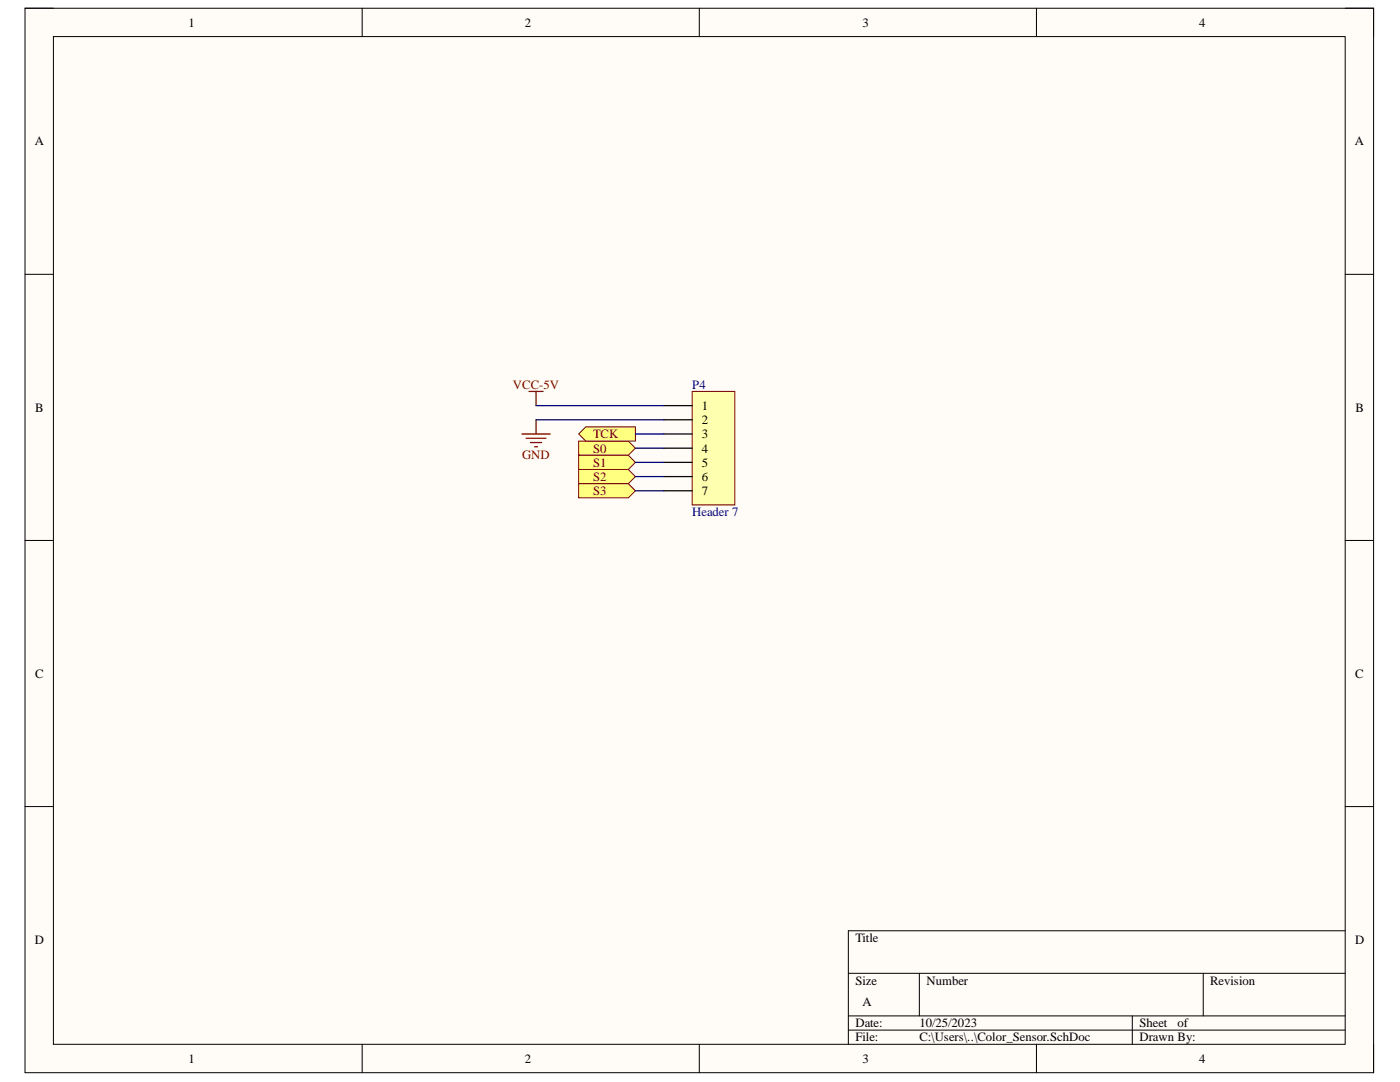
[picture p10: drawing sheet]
<svg xmlns="http://www.w3.org/2000/svg" width="279mm" height="216mm" viewBox="0 0 279 216" stroke-linecap="round" stroke-linejoin="round" font-family="sans-serif">
<path d="M5 1.6h269.1v212.4h-269.1z" fill-rule="evenodd" fill="#fffcf8"/>
<path d="M5 1.6h269.1v212.4h-269.1z" fill="none" stroke="#000" stroke-width=".2"/>
<path d="M10.7 7.3h257.8v201.1h-257.8z" fill-rule="evenodd" fill="#fffcf8"/>
<g fill="none" stroke="#000" stroke-width=".2">
<path d="M5 1.6h5.7M10.7 7.3h257.8v201.1h-257.8zM72.3 1.6v5.7M139.6 1.6v5.7M206.8 1.6v5.7M268.5 1.6h5.6v5.7M5 54.7h5.7M268.5 54.7h5.6M5 107.8h5.7M268.5 107.8h5.6M5 160.9h5.7M268.5 160.9h5.6"/>
<path d="M169.3 194.2h99.2M183.5 194.2v8.5M240.1 194.2v8.5M268.5 185.7h-99.2v22.7M72.3 208.4v5.6M139.6 208.4v5.6M169.3 202.7h99.2M169.3 205.5h99.2M206.8 208.4v5.6M226 202.7v5.7M274.1 208.4v5.6"/>
</g>
<path d="M105.6 78.1h2.8M107 78.1v2.8M104.1 86.6h5.7M105 87.4h4M105.8 88.3h2.3M106.7 89.1h.6M107 83.8v2.8" fill="none" stroke="#800000" stroke-width=".25"/>
<path d="M138.1 78.1h8.5v22.7h-8.5z" fill-rule="evenodd" fill="#ffffb0"/>
<path d="M138.1 78.1h8.5v22.7h-8.5z" fill="none" stroke="#800000" stroke-width=".2"/>
<path d="M132.5 80.9h5.6M132.5 83.8h5.6M132.5 86.6h5.6M132.5 89.4h5.6M132.5 92.3h5.6M132.5 95.1h5.6M132.5 97.9h5.6" fill="none" stroke="#000" stroke-width=".25"/>
<path d="M115.5 88h9.9l1.4 1.4-1.4 1.4h-9.9z" fill-rule="evenodd" fill="#ffff80"/>
<path d="M115.5 88h9.9l1.4 1.4-1.4 1.4h-9.9z" fill="none" stroke="#800000" stroke-width=".2"/>
<path d="M115.5 90.8h9.9l1.4 1.5-1.4 1.4h-9.9z" fill-rule="evenodd" fill="#ffff80"/>
<path d="M115.5 90.8h9.9l1.4 1.5-1.4 1.4h-9.9z" fill="none" stroke="#800000" stroke-width=".2"/>
<path d="M115.5 93.7h9.9l1.4 1.4-1.4 1.4h-9.9z" fill-rule="evenodd" fill="#ffff80"/>
<path d="M115.5 93.7h9.9l1.4 1.4-1.4 1.4h-9.9z" fill="none" stroke="#800000" stroke-width=".2"/>
<path d="M115.5 96.5h9.9l1.4 1.4-1.4 1.4h-9.9z" fill-rule="evenodd" fill="#ffff80"/>
<path d="M115.5 96.5h9.9l1.4 1.4-1.4 1.4h-9.9z" fill="none" stroke="#800000" stroke-width=".2"/>
<path d="M116.9 85.2h9.9v2.8h-9.9l-1.4-1.4z" fill-rule="evenodd" fill="#ffff80"/>
<path d="M116.9 85.2h9.9v2.8h-9.9l-1.4-1.4z" fill="none" stroke="#800000" stroke-width=".2"/>
<path d="M107 80.9h25.5M107 83.8h25.5M126.8 95.1h5.7M126.8 97.9h5.7M126.8 89.4h5.7M126.8 86.6h5.7M126.8 92.3h5.7" fill="none" stroke="#000080" stroke-width=".25"/>
<g font-size="2.5">
<text x="37.6" y="5.3">1</text>
<text x="104.7" y="5.3">2</text>
<text x="172.2" y="5.3">3</text>
<text x="239.3" y="5.3">4</text>
<text x="6.9" y="29">A</text>
<text x="270.4" y="29">A</text>
<text x="7" y="82.1">B</text>
<text x="140.1" y="81.8">1</text>
<text x="270.5" y="82.1">B</text>
<text x="140.1" y="84.7">2</text>
<text x="140.1" y="87.4">3</text>
<text x="140.1" y="90.3">4</text>
<text x="140.1" y="93.1">5</text>
<text x="140.1" y="96">6</text>
<text x="140.1" y="98.8">7</text>
<text x="7" y="135.2">C</text>
<text x="270.4" y="135.2">C</text>
<text x="6.9" y="188.3">D</text>
<text x="170.7" y="188">Title</text>
<text x="270.4" y="188.3">D</text>
<text x="170.7" y="196.5">Size</text>
<text x="184.9" y="196.5">Number</text>
<text x="241.5" y="196.5">Revision</text>
<text x="172.2" y="200.8">A</text>
<text x="170.7" y="205">Date:</text>
<text x="170.7" y="207.8">File:</text>
<text x="183.5" y="205">10/25/2023</text>
<text x="183.5" y="207.8">C:\Users\..\Color_Sensor.SchDoc</text>
<text x="227.4" y="205">Sheet</text>
<text x="227.4" y="207.8">Drawn By:</text>
<text x="235" y="205">of</text>
<text x="37.6" y="212.1">1</text>
<text x="104.7" y="212.1">2</text>
<text x="172.2" y="212.1">3</text>
<text x="239.3" y="212.1">4</text>
</g>
<g font-size="2.5" fill="#800000">
<text x="102.4" y="77.6">VCC-5V</text>
<text x="118.3" y="87.4">TCK</text>
<text x="104.2" y="91.7">GND</text>
<text x="118.3" y="90.3">S0</text>
<text x="118.3" y="93.1">S1</text>
<text x="118.3" y="96">S2</text>
<text x="118.3" y="98.8">S3</text>
</g>
<g font-size="2.5" fill="#000080">
<text x="138.1" y="77.6">P4</text>
<text x="138.1" y="103">Header 7</text>
</g>
</svg>
